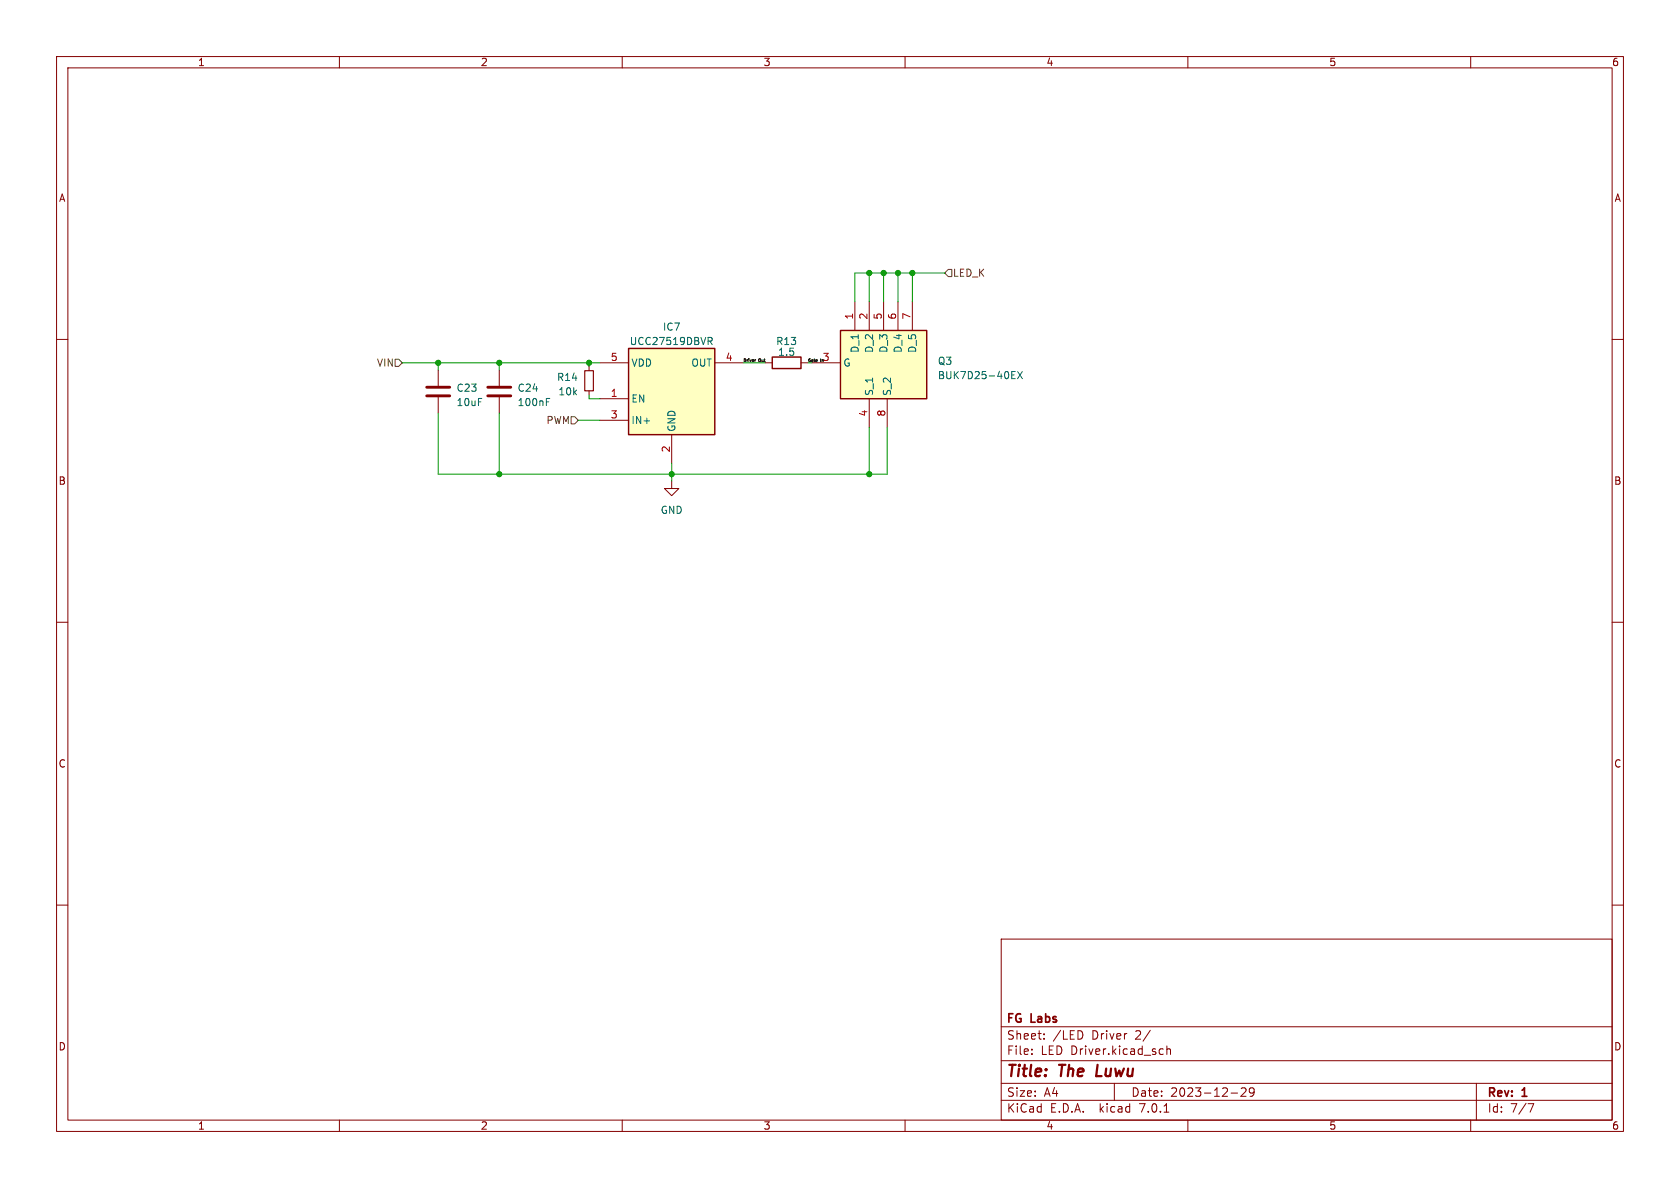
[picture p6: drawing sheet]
<svg xmlns="http://www.w3.org/2000/svg" width="297mm" height="210mm" viewBox="0 0 297 210" stroke-linecap="round" stroke-linejoin="round" font-family="sans-serif">
<g fill="none" stroke="#840000" stroke-width=".18">
<path d="M10 10h277v190h-277zM12 12h273v186h-273zM60 10v2M110 10v2M160 10v2M210 10v2M260 10v2M10 60h2M151.1 53.3v5.1M153.7 53.3v5.1M156.2 53.3v5.1M158.7 53.3v5.1"/>
<path d="M161.3 53.3v5.1M285 60h2M77.5 65.4v2.8M77.5 70.2v2.8M88.3 65.4v2.8M88.3 70.2v2.8M104.1 64.8v.7M104.1 69.1v.8M106 64.1h5.1M106 70.5h5.1M106 74.3h5.1M118.7 76.8v5.1"/>
<path d="M126.4 64.1h5M135.3 64.1h1.2M141.6 64.1h1.3M143.5 64.1h5.1M153.7 70.5v5.1M156.8 70.5v5.1M118.7 85.1v1.3h1.3l-1.3 1.2-1.2-1.2h1.2M10 110h2M285 110h2M10 160h2M285 160h2M177 166h108v32h-108z"/>
<path d="M60 198v2M110 198v2M160 198v2M177 194.5h108M177 191.5h108M177 187.5h108M177 181.5h108M182.4 186.3v.1M182.4 185.5v.1M184.6 183.6v.1M184.6 182.8v.1M191.4 182.6v.7"/>
<path d="M197 191.5v3M203.4 182.1l-1.3 2M205.2 185.4l.4 .1M205.6 186.3l-.4 .1M205.8 196.6h.8M206.3 185.5l.2-.1 .4 .1v.9M206.3 184.9v1.5M210 198v2M217.6 193.2h1.2M219.4 192.4l.6-.1 .2 .1 .1 .3-.9 1.1h.9M221.7 192.9l-.3 .3h-.4l-.1-.3 .1-.5 .4-.1 .2 .1a.99 .99 0 0 1-.3 1.4h-.3M260 198v2"/>
<path d="M261 191.5v6.5M270.1 195.1h1l-.6 1.5"/>
</g>
<g fill="#ffffc2" stroke="#ffffc2" stroke-width=".18">
<path d="M148.6 58.4h15.2v12.1h-15.2z"/>
<path d="M111.1 61.6h15.3v15.2h-15.3z"/>
</g>
<path d="M148.6 58.4h15.2v12.1h-15.2zM111.1 61.6h15.3v15.2h-15.3zM136.5 63.1h5.1v2.1h-5.1z" fill="none" stroke="#840000" stroke-width=".25"/>
<path d="M125.2 59.6h.5l.2 .3-.1 .3-.6 .1M96.6 70.4h.6M125.5 60.3l.4 .6M178.9 66.3h.4M178.9 66.9h.6M178.9 65.7h.6M179.9 65.7l.8 1.2M180.7 65.7l-.8 1.2" fill="none" stroke="#006464" stroke-width=".18"/>
<path d="M103.4 65.5h1.5v3.6h-1.5z" fill="none" stroke="#840000" stroke-width=".2"/>
<path d="M75.4 70h4.1M75.4 68.5h4.1M86.2 70h4.1M86.2 68.5h4.1" fill="none" stroke="#840000" stroke-width=".51"/>
<path d="M167.6 47.6h.7v1.3h-.7l-.6-.6zM69.8 63.5h.7l.6 .6-.6 .7h-.7zM101 73.7h.6l.6 .6-.6 .6h-.6z" fill="none" stroke="#725600" stroke-width=".18"/>
<path d="M133.5 63.6h.1" fill="none" stroke="#0f0f0f" stroke-width=".18"/>
<g fill="none" stroke="#009600" stroke-width=".18">
<path d="M153.7 48.3v5M156.2 48.3v5M158.7 48.3v5M161.3 48.3v5M167 48.3h-15.9v5M71.1 64.1h34.9M77.5 73v10.8h79.3v-8.2M77.5 64.1v1.3M88.3 64.1v1.3M88.3 73v10.8M102.2 74.3h3.8M104.1 64.1v.7"/>
<path d="M104.1 69.9v.6h1.9M131.4 64.1h3.9M153.7 75.6v8.2M118.7 81.9v3.2"/>
</g>
<g fill="#009600" stroke="#009600" stroke-width=".18">
<circle cx="161.3" cy="48.3" r=".46"/>
<circle cx="158.7" cy="48.3" r=".46"/>
<circle cx="153.7" cy="83.8" r=".46"/>
<circle cx="153.7" cy="48.3" r=".46"/>
<circle cx="156.2" cy="48.3" r=".46"/>
<circle cx="88.3" cy="64.1" r=".46"/>
<circle cx="104.1" cy="64.1" r=".46"/>
<circle cx="118.7" cy="83.8" r=".46"/>
<circle cx="88.3" cy="83.8" r=".46"/>
<circle cx="77.5" cy="64.1" r=".46"/>
</g>
<g font-size="2.8" fill="#840000">
<text x="178" y="190.8">Title:</text>
<text x="187.4" y="190.8">The</text>
<text x="194.5" y="190.8">Luwu</text>
</g>
<g font-size="2.1" fill="#840000">
<text x="178" y="183.9">Sheet:</text>
<text x="178" y="181.1">FG</text>
<text x="182.4" y="181.1">Labs</text>
<text x="186.2" y="183.9">/LED</text>
<text x="193" y="183.9">Driver</text>
<text x="200.7" y="183.9">2/</text>
<text x="178" y="186.6">File:</text>
<text x="184" y="186.6">LED Driver.kicad_sch</text>
<text x="178" y="196.8">KiCad</text>
<text x="178" y="194">Size:</text>
<text x="184.6" y="194">A4</text>
<text x="185.7" y="196.8">E.D.A.</text>
<text x="194.4" y="196.8">kicad</text>
<text x="200" y="194">Date:</text>
<text x="201.5" y="196.8">7.0.1</text>
<text x="206.9" y="194">2023-12-29</text>
<text x="263" y="194.2">Rev:</text>
<text x="263" y="196.8">Id:</text>
<text x="267" y="196.8">7/7</text>
<text x="269.2" y="194.2">1</text>
</g>
<g font-size="1.8" fill="#840000">
<text x="35" y="11.8">1</text>
<text x="85" y="11.8">2</text>
<text x="135" y="11.8">3</text>
<text x="185" y="11.8">4</text>
<text x="235" y="11.8">5</text>
<text x="285" y="11.8">6</text>
<text x="10.4" y="35.8">A</text>
<text x="285.4" y="35.8">A</text>
<text x="10.3" y="85.8">B</text>
<text x="285.3" y="85.8">B</text>
<text x="10.3" y="135.8">C</text>
<text x="285.3" y="135.8">C</text>
<text x="10.3" y="185.8">D</text>
<text x="285.3" y="185.8">D</text>
<text x="35" y="199.8">1</text>
<text x="85" y="199.8">2</text>
<text x="135" y="199.8">3</text>
<text x="185" y="199.8">4</text>
<text x="235" y="199.8">5</text>
<text x="285" y="199.8">6</text>
</g>
<g font-size="1.8" fill="#725600">
<text x="168.5" y="49.1">LED_K</text>
<text x="66.5" y="65">VIN</text>
<text x="96.5" y="75.1">PWM</text>
</g>
<g font-size="1.8" fill="#006464">
<text x="117.1" y="58.6">IC7</text>
<text x="111.3" y="61.2">UCC27519DBVR</text>
<text x="111.6" y="65">VDD</text>
<text x="122.1" y="65">OUT</text>
<text x="137.2" y="61.2">R13</text>
<text x="137.5" y="63.1">1.5</text>
<text x="149.1" y="65">G</text>
<text x="152" y="62.5" transform="rotate(-90 152 62.5)">D_1</text>
<text x="154.5" y="62.5" transform="rotate(-90 154.5 62.5)">D_2</text>
<text x="157" y="62.5" transform="rotate(-90 157 62.5)">D_3</text>
<text x="159.6" y="62.5" transform="rotate(-90 159.6 62.5)">D_4</text>
<text x="162.1" y="62.5" transform="rotate(-90 162.1 62.5)">D_5</text>
<text x="165.7" y="64.6">Q3</text>
<text x="80.7" y="69.4">C23</text>
<text x="80.7" y="71.9">10uF</text>
<text x="91.4" y="69.4">C24</text>
<text x="91.4" y="71.9">100nF</text>
<text x="98.4" y="67.5">R14</text>
<text x="98.7" y="70">10k</text>
<text x="111.6" y="71.3">EN</text>
<text x="154.5" y="70" transform="rotate(-90 154.5 70)">S_1</text>
<text x="157.7" y="70" transform="rotate(-90 157.7 70)">S_2</text>
<text x="165.7" y="67.2">BUK7D25-40EX</text>
<text x="111.6" y="75.1">IN+</text>
<text x="119.6" y="76.3" transform="rotate(-90 119.6 76.3)">GND</text>
<text x="116.7" y="91">GND</text>
</g>
<g font-size="1.8" fill="#a90000">
<text x="150.9" y="56.5" transform="rotate(-90 150.9 56.5)">1</text>
<text x="153.4" y="56.5" transform="rotate(-90 153.4 56.5)">2</text>
<text x="156" y="56.5" transform="rotate(-90 156 56.5)">5</text>
<text x="158.5" y="56.5" transform="rotate(-90 158.5 56.5)">6</text>
<text x="161" y="56.5" transform="rotate(-90 161 56.5)">7</text>
<text x="107.9" y="63.9">5</text>
<text x="128.2" y="63.9">4</text>
<text x="145.4" y="63.9">3</text>
<text x="107.9" y="70.2">1</text>
<text x="107.9" y="74">3</text>
<text x="153.4" y="73.7" transform="rotate(-90 153.4 73.7)">4</text>
<text x="156.6" y="73.7" transform="rotate(-90 156.6 73.7)">8</text>
<text x="118.5" y="80" transform="rotate(-90 118.5 80)">2</text>
</g>
<g font-size=".7" fill="#0f0f0f">
<text x="131.4" y="64">Driver</text>
<text x="134.3" y="64">Out</text>
<text x="145.2" y="64">In</text>
</g>
<text font-size=".7" fill="#009600" x="142.9" y="64">Gate</text>
</svg>
